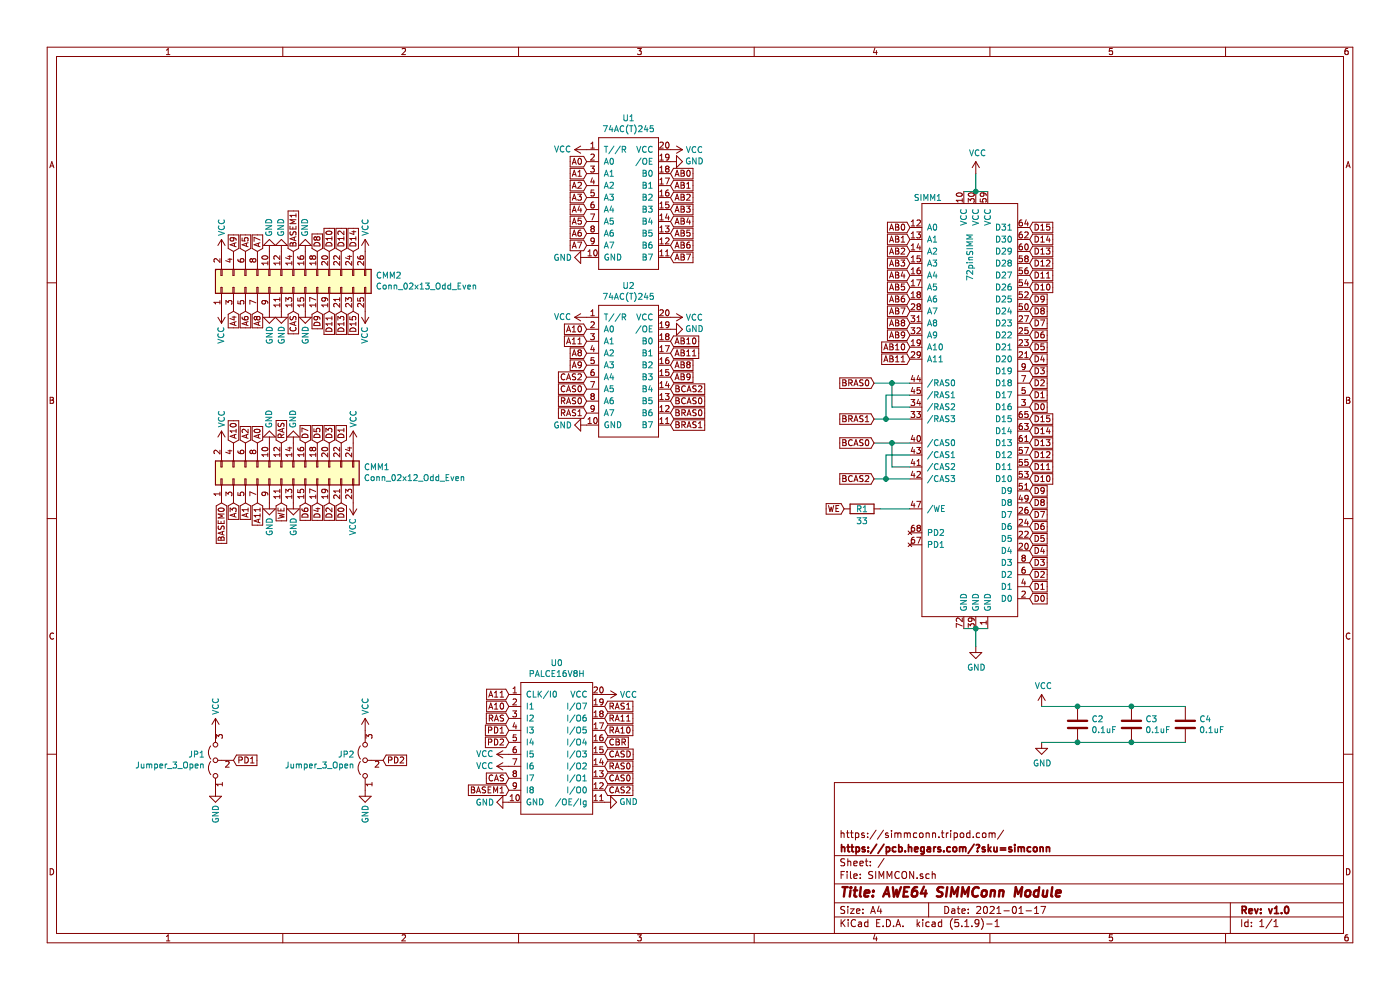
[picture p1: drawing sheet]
EESchema Schematic File Version 4
EELAYER 30 0
EELAYER END
$Descr A4 11693 8268
encoding utf-8
Sheet 1 1
Title "AWE64 SIMMConn Module"
Date "2021-01-17"
Rev "v1.0"
Comp "https://pcb.hegars.com/?sku=simconn"
Comment1 "https://simmconn.tripod.com/"
Comment2 ""
Comment3 ""
Comment4 ""
$EndDescr
$Comp
L Sebs:72pinSIMM SIMM1
U 1 1
P 8150 3450
F 0 "SIMM1" H 7750 5250 50  0000 C CNN
F 1 "72pinSIMM" V 8100 4750 50  0000 C CNN
F 2 "Sockets:SIM72" H 6300 1350 50  0001 C CNN
F 3 "" H 6300 1350 50  0001 C CNN
	1    8150 3450
	1    0    0    -1  
$EndComp
Wire Wire Line
	8050 1600 8150 1600
Wire Wire Line
	8150 1600 8250 1600
Connection ~ 8150 1600
$Comp
L power:VCC #PWR0101
U 1 1
P 8150 1450
F 0 "#PWR0101" H 8150 1300 50  0001 C CNN
F 1 "VCC" H 8165 1623 50  0000 C CNN
F 2 "" H 8150 1450 50  0001 C CNN
F 3 "" H 8150 1450 50  0001 C CNN
	1    8150 1450
	1    0    0    -1  
$EndComp
$Comp
L power:GND #PWR0102
U 1 1
P 8150 5400
F 0 "#PWR0102" H 8150 5150 50  0001 C CNN
F 1 "GND" H 8155 5227 50  0000 C CNN
F 2 "" H 8150 5400 50  0001 C CNN
F 3 "" H 8150 5400 50  0001 C CNN
	1    8150 5400
	1    0    0    -1  
$EndComp
Wire Wire Line
	8150 5250 8150 5400
Wire Wire Line
	8050 5250 8150 5250
Connection ~ 8150 5250
Wire Wire Line
	8250 5250 8150 5250
Wire Wire Line
	8150 1450 8150 1600
$Comp
L Device:C C2
U 1 1
P 9000 6050
F 0 "C2" H 9115 6096 50  0000 L CNN
F 1 "0.1uF" H 9115 6005 50  0000 L CNN
F 2 "Capacitors_THT:C_Axial_L3.8mm_D2.6mm_P7.50mm_Horizontal" H 9038 5900 50  0001 C CNN
F 3 "~" H 9000 6050 50  0001 C CNN
	1    9000 6050
	1    0    0    -1  
$EndComp
$Comp
L Device:C C3
U 1 1
P 9450 6050
F 0 "C3" H 9565 6096 50  0000 L CNN
F 1 "0.1uF" H 9565 6005 50  0000 L CNN
F 2 "Capacitors_THT:C_Axial_L3.8mm_D2.6mm_P7.50mm_Horizontal" H 9488 5900 50  0001 C CNN
F 3 "~" H 9450 6050 50  0001 C CNN
	1    9450 6050
	1    0    0    -1  
$EndComp
$Comp
L Device:C C4
U 1 1
P 9900 6050
F 0 "C4" H 10015 6096 50  0000 L CNN
F 1 "0.1uF" H 10015 6005 50  0000 L CNN
F 2 "Capacitors_THT:C_Axial_L3.8mm_D2.6mm_P7.50mm_Horizontal" H 9938 5900 50  0001 C CNN
F 3 "~" H 9900 6050 50  0001 C CNN
	1    9900 6050
	1    0    0    -1  
$EndComp
$Comp
L power:GND #PWR0103
U 1 1
P 8700 6200
F 0 "#PWR0103" H 8700 5950 50  0001 C CNN
F 1 "GND" H 8705 6027 50  0000 C CNN
F 2 "" H 8700 6200 50  0001 C CNN
F 3 "" H 8700 6200 50  0001 C CNN
	1    8700 6200
	1    0    0    -1  
$EndComp
$Comp
L power:VCC #PWR0104
U 1 1
P 8700 5900
F 0 "#PWR0104" H 8700 5750 50  0001 C CNN
F 1 "VCC" H 8715 6073 50  0000 C CNN
F 2 "" H 8700 5900 50  0001 C CNN
F 3 "" H 8700 5900 50  0001 C CNN
	1    8700 5900
	1    0    0    -1  
$EndComp
Wire Wire Line
	8700 5900 9000 5900
Connection ~ 9000 5900
Wire Wire Line
	8700 6200 9000 6200
Connection ~ 9000 6200
Connection ~ 9450 5900
Connection ~ 9450 6200
Wire Wire Line
	9000 5900 9450 5900
Wire Wire Line
	9000 6200 9450 6200
Wire Wire Line
	9450 5900 9900 5900
Wire Wire Line
	9450 6200 9900 6200
$Comp
L Connector_Generic:Conn_02x13_Odd_Even CMM2
U 1 1
P 2450 2400
F 0 "CMM2" V 2546 1712 50  0000 R CNN
F 1 "Conn_02x13_Odd_Even" V 2455 1712 50  0000 R CNN
F 2 "Pin_Headers:Pin_Header_Straight_2x13_Pitch2.00mm" H 2450 2400 50  0001 C CNN
F 3 "~" H 2450 2400 50  0001 C CNN
	1    2450 2400
	0    -1   -1   0   
$EndComp
$Comp
L Connector_Generic:Conn_02x12_Odd_Even CMM1
U 1 1
P 2350 4000
F 0 "CMM1" V 2446 3312 50  0000 R CNN
F 1 "Conn_02x12_Odd_Even" V 2355 3312 50  0000 R CNN
F 2 "Pin_Headers:Pin_Header_Straight_2x12_Pitch2.00mm" H 2350 4000 50  0001 C CNN
F 3 "~" H 2350 4000 50  0001 C CNN
	1    2350 4000
	0    -1   -1   0   
$EndComp
$Comp
L Sebs:PALCE16V8H U0
U 1 1
P 4650 6250
F 0 "U0" H 4650 6965 50  0000 C CNN
F 1 "PALCE16V8H" H 4650 6874 50  0000 C CNN
F 2 "Housings_DIP:DIP-20_W7.62mm" H 4650 6300 50  0001 C CNN
F 3 "" H 4650 6300 50  0001 C CNN
	1    4650 6250
	1    0    0    -1  
$EndComp
$Comp
L Sebs:74AC(T)245 U1
U 1 1
P 5250 1700
F 0 "U1" H 5250 2415 50  0000 C CNN
F 1 "74AC(T)245" H 5250 2324 50  0000 C CNN
F 2 "Housings_DIP:DIP-20_W7.62mm" H 5250 1700 50  0001 C CNN
F 3 "" H 5250 1700 50  0001 C CNN
	1    5250 1700
	1    0    0    -1  
$EndComp
$Comp
L Sebs:74AC(T)245 U2
U 1 1
P 5250 3100
F 0 "U2" H 5250 3815 50  0000 C CNN
F 1 "74AC(T)245" H 5250 3724 50  0000 C CNN
F 2 "Housings_DIP:DIP-20_W7.62mm" H 5250 3100 50  0001 C CNN
F 3 "" H 5250 3100 50  0001 C CNN
	1    5250 3100
	1    0    0    -1  
$EndComp
Text GLabel 2850 4200 3    50   Input ~ 0
D0
Text GLabel 2850 3700 1    50   Input ~ 0
D1
Text GLabel 2750 4200 3    50   Input ~ 0
D2
Text GLabel 2750 3700 1    50   Input ~ 0
D3
Text GLabel 2650 4200 3    50   Input ~ 0
D4
Text GLabel 2650 3700 1    50   Input ~ 0
D5
Text GLabel 2550 4200 3    50   Input ~ 0
D6
Text GLabel 2550 3700 1    50   Input ~ 0
D7
Text GLabel 2650 2100 1    50   Input ~ 0
D8
Text GLabel 2650 2600 3    50   Input ~ 0
D9
Text GLabel 2750 2100 1    50   Input ~ 0
D10
Text GLabel 2750 2600 3    50   Input ~ 0
D11
Text GLabel 2850 2100 1    50   Input ~ 0
D12
Text GLabel 2850 2600 3    50   Input ~ 0
D13
Text GLabel 2950 2100 1    50   Input ~ 0
D14
Text GLabel 2950 2600 3    50   Input ~ 0
D15
$Comp
L power:VCC #PWR0105
U 1 1
P 3050 2600
F 0 "#PWR0105" H 3050 2450 50  0001 C CNN
F 1 "VCC" V 3050 2800 50  0000 C CNN
F 2 "" H 3050 2600 50  0001 C CNN
F 3 "" H 3050 2600 50  0001 C CNN
	1    3050 2600
	-1   0    0    1   
$EndComp
Text GLabel 2350 3700 1    50   Input ~ 0
RAS
Text GLabel 2450 2600 3    50   Input ~ 0
CAS
Text GLabel 2350 4200 3    50   Input ~ 0
WE
Text GLabel 2450 2100 1    50   Input ~ 0
BASEM1
Text GLabel 2150 3700 1    50   Input ~ 0
A0
Text GLabel 2050 4200 3    50   Input ~ 0
A1
Text GLabel 2050 3700 1    50   Input ~ 0
A2
Text GLabel 1950 4200 3    50   Input ~ 0
A3
Text GLabel 1950 2600 3    50   Input ~ 0
A4
Text GLabel 2050 2100 1    50   Input ~ 0
A5
Text GLabel 2050 2600 3    50   Input ~ 0
A6
Text GLabel 2150 2100 1    50   Input ~ 0
A7
Text GLabel 2150 2600 3    50   Input ~ 0
A8
Text GLabel 1950 2100 1    50   Input ~ 0
A9
Text GLabel 1950 3700 1    50   Input ~ 0
A10
Text GLabel 2150 4200 3    50   Input ~ 0
A11
$Comp
L power:VCC #PWR0106
U 1 1
P 1850 3700
F 0 "#PWR0106" H 1850 3550 50  0001 C CNN
F 1 "VCC" V 1850 3900 50  0000 C CNN
F 2 "" H 1850 3700 50  0001 C CNN
F 3 "" H 1850 3700 50  0001 C CNN
	1    1850 3700
	1    0    0    -1  
$EndComp
$Comp
L power:VCC #PWR0107
U 1 1
P 2950 4200
F 0 "#PWR0107" H 2950 4050 50  0001 C CNN
F 1 "VCC" V 2950 4400 50  0000 C CNN
F 2 "" H 2950 4200 50  0001 C CNN
F 3 "" H 2950 4200 50  0001 C CNN
	1    2950 4200
	-1   0    0    1   
$EndComp
$Comp
L power:VCC #PWR0108
U 1 1
P 2950 3700
F 0 "#PWR0108" H 2950 3550 50  0001 C CNN
F 1 "VCC" V 2950 3900 50  0000 C CNN
F 2 "" H 2950 3700 50  0001 C CNN
F 3 "" H 2950 3700 50  0001 C CNN
	1    2950 3700
	1    0    0    -1  
$EndComp
$Comp
L power:VCC #PWR0109
U 1 1
P 1850 2100
F 0 "#PWR0109" H 1850 1950 50  0001 C CNN
F 1 "VCC" V 1850 2300 50  0000 C CNN
F 2 "" H 1850 2100 50  0001 C CNN
F 3 "" H 1850 2100 50  0001 C CNN
	1    1850 2100
	1    0    0    -1  
$EndComp
$Comp
L power:VCC #PWR0110
U 1 1
P 1850 2600
F 0 "#PWR0110" H 1850 2450 50  0001 C CNN
F 1 "VCC" V 1850 2800 50  0000 C CNN
F 2 "" H 1850 2600 50  0001 C CNN
F 3 "" H 1850 2600 50  0001 C CNN
	1    1850 2600
	-1   0    0    1   
$EndComp
$Comp
L power:VCC #PWR0111
U 1 1
P 3050 2100
F 0 "#PWR0111" H 3050 1950 50  0001 C CNN
F 1 "VCC" V 3050 2300 50  0000 C CNN
F 2 "" H 3050 2100 50  0001 C CNN
F 3 "" H 3050 2100 50  0001 C CNN
	1    3050 2100
	1    0    0    -1  
$EndComp
$Comp
L power:GND #PWR0113
U 1 1
P 2250 4200
F 0 "#PWR0113" H 2250 3950 50  0001 C CNN
F 1 "GND" V 2250 4000 50  0000 C CNN
F 2 "" H 2250 4200 50  0001 C CNN
F 3 "" H 2250 4200 50  0001 C CNN
	1    2250 4200
	1    0    0    -1  
$EndComp
$Comp
L power:GND #PWR0114
U 1 1
P 2250 3700
F 0 "#PWR0114" H 2250 3450 50  0001 C CNN
F 1 "GND" V 2250 3500 50  0000 C CNN
F 2 "" H 2250 3700 50  0001 C CNN
F 3 "" H 2250 3700 50  0001 C CNN
	1    2250 3700
	-1   0    0    1   
$EndComp
$Comp
L power:GND #PWR0115
U 1 1
P 2450 4200
F 0 "#PWR0115" H 2450 3950 50  0001 C CNN
F 1 "GND" V 2450 4000 50  0000 C CNN
F 2 "" H 2450 4200 50  0001 C CNN
F 3 "" H 2450 4200 50  0001 C CNN
	1    2450 4200
	1    0    0    -1  
$EndComp
$Comp
L power:GND #PWR0116
U 1 1
P 2450 3700
F 0 "#PWR0116" H 2450 3450 50  0001 C CNN
F 1 "GND" V 2450 3500 50  0000 C CNN
F 2 "" H 2450 3700 50  0001 C CNN
F 3 "" H 2450 3700 50  0001 C CNN
	1    2450 3700
	-1   0    0    1   
$EndComp
Text GLabel 1850 4200 3    50   Input ~ 0
BASEM0
$Comp
L power:GND #PWR0117
U 1 1
P 2250 2600
F 0 "#PWR0117" H 2250 2350 50  0001 C CNN
F 1 "GND" V 2250 2400 50  0000 C CNN
F 2 "" H 2250 2600 50  0001 C CNN
F 3 "" H 2250 2600 50  0001 C CNN
	1    2250 2600
	1    0    0    -1  
$EndComp
$Comp
L power:GND #PWR0118
U 1 1
P 2250 2100
F 0 "#PWR0118" H 2250 1850 50  0001 C CNN
F 1 "GND" V 2250 1900 50  0000 C CNN
F 2 "" H 2250 2100 50  0001 C CNN
F 3 "" H 2250 2100 50  0001 C CNN
	1    2250 2100
	-1   0    0    1   
$EndComp
$Comp
L power:GND #PWR0119
U 1 1
P 2350 2600
F 0 "#PWR0119" H 2350 2350 50  0001 C CNN
F 1 "GND" V 2350 2400 50  0000 C CNN
F 2 "" H 2350 2600 50  0001 C CNN
F 3 "" H 2350 2600 50  0001 C CNN
	1    2350 2600
	1    0    0    -1  
$EndComp
$Comp
L power:GND #PWR0120
U 1 1
P 2350 2100
F 0 "#PWR0120" H 2350 1850 50  0001 C CNN
F 1 "GND" V 2350 1900 50  0000 C CNN
F 2 "" H 2350 2100 50  0001 C CNN
F 3 "" H 2350 2100 50  0001 C CNN
	1    2350 2100
	-1   0    0    1   
$EndComp
$Comp
L power:GND #PWR0121
U 1 1
P 2550 2100
F 0 "#PWR0121" H 2550 1850 50  0001 C CNN
F 1 "GND" V 2550 1900 50  0000 C CNN
F 2 "" H 2550 2100 50  0001 C CNN
F 3 "" H 2550 2100 50  0001 C CNN
	1    2550 2100
	-1   0    0    1   
$EndComp
$Comp
L power:GND #PWR0122
U 1 1
P 2550 2600
F 0 "#PWR0122" H 2550 2350 50  0001 C CNN
F 1 "GND" V 2550 2400 50  0000 C CNN
F 2 "" H 2550 2600 50  0001 C CNN
F 3 "" H 2550 2600 50  0001 C CNN
	1    2550 2600
	1    0    0    -1  
$EndComp
Text GLabel 8600 5000 2    50   Input ~ 0
D0
Text GLabel 8600 4900 2    50   Input ~ 0
D1
Text GLabel 8600 4800 2    50   Input ~ 0
D2
Text GLabel 8600 4700 2    50   Input ~ 0
D3
Text GLabel 8600 4600 2    50   Input ~ 0
D4
Text GLabel 8600 4500 2    50   Input ~ 0
D5
Text GLabel 8600 4400 2    50   Input ~ 0
D6
Text GLabel 8600 4300 2    50   Input ~ 0
D7
Text GLabel 8600 4200 2    50   Input ~ 0
D8
Text GLabel 8600 4100 2    50   Input ~ 0
D9
Text GLabel 8600 4000 2    50   Input ~ 0
D10
Text GLabel 8600 3900 2    50   Input ~ 0
D11
Text GLabel 8600 3800 2    50   Input ~ 0
D12
Text GLabel 8600 3700 2    50   Input ~ 0
D13
Text GLabel 8600 3600 2    50   Input ~ 0
D14
Text GLabel 8600 3500 2    50   Input ~ 0
D15
Text GLabel 8600 3400 2    50   Input ~ 0
D0
Text GLabel 8600 3300 2    50   Input ~ 0
D1
Text GLabel 8600 3200 2    50   Input ~ 0
D2
Text GLabel 8600 3100 2    50   Input ~ 0
D3
Text GLabel 8600 3000 2    50   Input ~ 0
D4
Text GLabel 8600 2900 2    50   Input ~ 0
D5
Text GLabel 8600 2800 2    50   Input ~ 0
D6
Text GLabel 8600 2700 2    50   Input ~ 0
D7
Text GLabel 8600 2600 2    50   Input ~ 0
D8
Text GLabel 8600 2500 2    50   Input ~ 0
D9
Text GLabel 8600 2400 2    50   Input ~ 0
D10
Text GLabel 8600 2300 2    50   Input ~ 0
D11
Text GLabel 8600 2200 2    50   Input ~ 0
D12
Text GLabel 8600 2100 2    50   Input ~ 0
D13
Text GLabel 8600 2000 2    50   Input ~ 0
D14
Text GLabel 8600 1900 2    50   Input ~ 0
D15
Text GLabel 4900 1350 0    50   Input ~ 0
A0
Text GLabel 4900 1450 0    50   Input ~ 0
A1
Text GLabel 4900 1550 0    50   Input ~ 0
A2
Text GLabel 4900 1650 0    50   Input ~ 0
A3
Text GLabel 4900 1750 0    50   Input ~ 0
A4
Text GLabel 4900 1850 0    50   Input ~ 0
A5
Text GLabel 4900 1950 0    50   Input ~ 0
A6
Text GLabel 4900 2050 0    50   Input ~ 0
A7
Text GLabel 4900 2750 0    50   Input ~ 0
A10
Text GLabel 4900 2850 0    50   Input ~ 0
A11
Text GLabel 4900 2950 0    50   Input ~ 0
A8
Text GLabel 4900 3050 0    50   Input ~ 0
A9
Text GLabel 4900 3150 0    50   Input ~ 0
CAS2
Text GLabel 4900 3250 0    50   Input ~ 0
CAS0
Text GLabel 4900 3350 0    50   Input ~ 0
RAS0
Text GLabel 4900 3450 0    50   Input ~ 0
RAS1
Text GLabel 4250 5800 0    50   Input ~ 0
A11
Text GLabel 4250 5900 0    50   Input ~ 0
A10
Text GLabel 4250 6000 0    50   Input ~ 0
RAS
Text GLabel 4250 6100 0    50   Input ~ 0
PD1
Text GLabel 4250 6200 0    50   Input ~ 0
PD2
$Comp
L power:VCC #PWR0112
U 1 1
P 4250 6300
F 0 "#PWR0112" H 4250 6150 50  0001 C CNN
F 1 "VCC" V 4250 6500 50  0000 C CNN
F 2 "" H 4250 6300 50  0001 C CNN
F 3 "" H 4250 6300 50  0001 C CNN
	1    4250 6300
	0    -1   -1   0   
$EndComp
$Comp
L power:VCC #PWR0123
U 1 1
P 4250 6400
F 0 "#PWR0123" H 4250 6250 50  0001 C CNN
F 1 "VCC" V 4250 6600 50  0000 C CNN
F 2 "" H 4250 6400 50  0001 C CNN
F 3 "" H 4250 6400 50  0001 C CNN
	1    4250 6400
	0    -1   -1   0   
$EndComp
Text GLabel 4250 6500 0    50   Input ~ 0
CAS
Text GLabel 4250 6600 0    50   Input ~ 0
BASEM1
$Comp
L power:GND #PWR0124
U 1 1
P 5050 6700
F 0 "#PWR0124" H 5050 6450 50  0001 C CNN
F 1 "GND" V 5050 6500 50  0000 C CNN
F 2 "" H 5050 6700 50  0001 C CNN
F 3 "" H 5050 6700 50  0001 C CNN
	1    5050 6700
	0    -1   -1   0   
$EndComp
Text GLabel 5050 5900 2    50   Input ~ 0
RAS1
Text GLabel 5050 6000 2    50   Input ~ 0
RA11
Text GLabel 5050 6100 2    50   Input ~ 0
RA10
Text GLabel 5050 6200 2    50   Input ~ 0
CBR
Text GLabel 5050 6300 2    50   Input ~ 0
CASD
Text GLabel 5050 6400 2    50   Input ~ 0
RAS0
Text GLabel 5050 6500 2    50   Input ~ 0
CAS0
Text GLabel 5050 6600 2    50   Input ~ 0
CAS2
$Comp
L power:GND #PWR0125
U 1 1
P 4900 3550
F 0 "#PWR0125" H 4900 3300 50  0001 C CNN
F 1 "GND" V 4900 3350 50  0000 C CNN
F 2 "" H 4900 3550 50  0001 C CNN
F 3 "" H 4900 3550 50  0001 C CNN
	1    4900 3550
	0    1    1    0   
$EndComp
$Comp
L power:GND #PWR0126
U 1 1
P 4900 2150
F 0 "#PWR0126" H 4900 1900 50  0001 C CNN
F 1 "GND" V 4900 1950 50  0000 C CNN
F 2 "" H 4900 2150 50  0001 C CNN
F 3 "" H 4900 2150 50  0001 C CNN
	1    4900 2150
	0    1    1    0   
$EndComp
$Comp
L power:VCC #PWR0127
U 1 1
P 5600 2650
F 0 "#PWR0127" H 5600 2500 50  0001 C CNN
F 1 "VCC" V 5600 2850 50  0000 C CNN
F 2 "" H 5600 2650 50  0001 C CNN
F 3 "" H 5600 2650 50  0001 C CNN
	1    5600 2650
	0    1    1    0   
$EndComp
$Comp
L power:VCC #PWR0128
U 1 1
P 5600 1250
F 0 "#PWR0128" H 5600 1100 50  0001 C CNN
F 1 "VCC" V 5600 1450 50  0000 C CNN
F 2 "" H 5600 1250 50  0001 C CNN
F 3 "" H 5600 1250 50  0001 C CNN
	1    5600 1250
	0    1    1    0   
$EndComp
$Comp
L power:GND #PWR0129
U 1 1
P 5600 1350
F 0 "#PWR0129" H 5600 1100 50  0001 C CNN
F 1 "GND" V 5600 1150 50  0000 C CNN
F 2 "" H 5600 1350 50  0001 C CNN
F 3 "" H 5600 1350 50  0001 C CNN
	1    5600 1350
	0    -1   -1   0   
$EndComp
$Comp
L power:GND #PWR0130
U 1 1
P 5600 2750
F 0 "#PWR0130" H 5600 2500 50  0001 C CNN
F 1 "GND" V 5600 2550 50  0000 C CNN
F 2 "" H 5600 2750 50  0001 C CNN
F 3 "" H 5600 2750 50  0001 C CNN
	1    5600 2750
	0    -1   -1   0   
$EndComp
$Comp
L power:VCC #PWR0131
U 1 1
P 4900 1250
F 0 "#PWR0131" H 4900 1100 50  0001 C CNN
F 1 "VCC" V 4900 1450 50  0000 C CNN
F 2 "" H 4900 1250 50  0001 C CNN
F 3 "" H 4900 1250 50  0001 C CNN
	1    4900 1250
	0    -1   -1   0   
$EndComp
$Comp
L power:VCC #PWR0132
U 1 1
P 4900 2650
F 0 "#PWR0132" H 4900 2500 50  0001 C CNN
F 1 "VCC" V 4900 2850 50  0000 C CNN
F 2 "" H 4900 2650 50  0001 C CNN
F 3 "" H 4900 2650 50  0001 C CNN
	1    4900 2650
	0    -1   -1   0   
$EndComp
Text GLabel 5600 1450 2    50   Input ~ 0
AB0
Text GLabel 5600 1550 2    50   Input ~ 0
AB1
Text GLabel 5600 1650 2    50   Input ~ 0
AB2
Text GLabel 5600 1750 2    50   Input ~ 0
AB3
Text GLabel 5600 1850 2    50   Input ~ 0
AB4
Text GLabel 5600 1950 2    50   Input ~ 0
AB5
Text GLabel 5600 2050 2    50   Input ~ 0
AB6
Text GLabel 5600 2150 2    50   Input ~ 0
AB7
Text GLabel 5600 2850 2    50   Input ~ 0
AB10
Text GLabel 5600 2950 2    50   Input ~ 0
AB11
Text GLabel 5600 3050 2    50   Input ~ 0
AB8
Text GLabel 5600 3150 2    50   Input ~ 0
AB9
Text GLabel 5600 3250 2    50   Input ~ 0
BCAS2
Text GLabel 5600 3350 2    50   Input ~ 0
BCAS0
Text GLabel 5600 3450 2    50   Input ~ 0
BRAS0
Text GLabel 5600 3550 2    50   Input ~ 0
BRAS1
Text GLabel 7600 1900 0    50   Input ~ 0
AB0
Text GLabel 7600 2000 0    50   Input ~ 0
AB1
Text GLabel 7600 2100 0    50   Input ~ 0
AB2
Text GLabel 7600 2200 0    50   Input ~ 0
AB3
Text GLabel 7600 2300 0    50   Input ~ 0
AB4
Text GLabel 7600 2400 0    50   Input ~ 0
AB5
Text GLabel 7600 2500 0    50   Input ~ 0
AB6
Text GLabel 7600 2600 0    50   Input ~ 0
AB7
Text GLabel 7600 2700 0    50   Input ~ 0
AB8
Text GLabel 7600 2800 0    50   Input ~ 0
AB9
Text GLabel 7600 2900 0    50   Input ~ 0
AB10
Text GLabel 7600 3000 0    50   Input ~ 0
AB11
Text GLabel 7300 3200 0    50   Input ~ 0
BRAS0
Text GLabel 7300 3500 0    50   Input ~ 0
BRAS1
Wire Wire Line
	7300 3200 7450 3200
Wire Wire Line
	7450 3200 7450 3400
Wire Wire Line
	7450 3400 7600 3400
Connection ~ 7450 3200
Wire Wire Line
	7450 3200 7600 3200
Wire Wire Line
	7300 3500 7400 3500
Wire Wire Line
	7400 3500 7400 3300
Wire Wire Line
	7400 3300 7600 3300
Connection ~ 7400 3500
Wire Wire Line
	7400 3500 7600 3500
Text GLabel 7300 3700 0    50   Input ~ 0
BCAS0
Text GLabel 7300 4000 0    50   Input ~ 0
BCAS2
Wire Wire Line
	7300 4000 7400 4000
Wire Wire Line
	7300 3700 7450 3700
Wire Wire Line
	7600 3900 7450 3900
Wire Wire Line
	7450 3900 7450 3700
Connection ~ 7450 3700
Wire Wire Line
	7450 3700 7600 3700
Wire Wire Line
	7400 4000 7400 3800
Wire Wire Line
	7400 3800 7600 3800
Connection ~ 7400 4000
Wire Wire Line
	7400 4000 7600 4000
$Comp
L Device:R R1
U 1 1
P 7200 4250
F 0 "R1" V 7200 4250 50  0000 C CNN
F 1 "33" V 7300 4250 50  0000 C CNN
F 2 "Resistors_THT:R_Axial_DIN0204_L3.6mm_D1.6mm_P1.90mm_Vertical" V 7130 4250 50  0001 C CNN
F 3 "~" H 7200 4250 50  0001 C CNN
	1    7200 4250
	0    1    1    0   
$EndComp
Wire Wire Line
	7350 4250 7600 4250
Text GLabel 7050 4250 0    50   Input ~ 0
WE
$Comp
L Jumper:Jumper_3_Open JP1
U 1 1
P 1800 6350
F 0 "JP1" V 1846 6437 50  0000 L CNN
F 1 "Jumper_3_Open" V 1755 6437 50  0000 L CNN
F 2 "Pin_Headers:Pin_Header_Straight_1x03_Pitch2.54mm" H 1800 6350 50  0001 C CNN
F 3 "~" H 1800 6350 50  0001 C CNN
	1    1800 6350
	0    -1   -1   0   
$EndComp
$Comp
L Jumper:Jumper_3_Open JP2
U 1 1
P 3050 6350
F 0 "JP2" V 3096 6437 50  0000 L CNN
F 1 "Jumper_3_Open" V 3005 6437 50  0000 L CNN
F 2 "Pin_Headers:Pin_Header_Straight_1x03_Pitch2.54mm" H 3050 6350 50  0001 C CNN
F 3 "~" H 3050 6350 50  0001 C CNN
	1    3050 6350
	0    -1   -1   0   
$EndComp
$Comp
L power:GND #PWR0133
U 1 1
P 1800 6600
F 0 "#PWR0133" H 1800 6350 50  0001 C CNN
F 1 "GND" V 1800 6400 50  0000 C CNN
F 2 "" H 1800 6600 50  0001 C CNN
F 3 "" H 1800 6600 50  0001 C CNN
	1    1800 6600
	1    0    0    -1  
$EndComp
$Comp
L power:GND #PWR0134
U 1 1
P 3050 6600
F 0 "#PWR0134" H 3050 6350 50  0001 C CNN
F 1 "GND" V 3050 6400 50  0000 C CNN
F 2 "" H 3050 6600 50  0001 C CNN
F 3 "" H 3050 6600 50  0001 C CNN
	1    3050 6600
	1    0    0    -1  
$EndComp
$Comp
L power:VCC #PWR0135
U 1 1
P 1800 6100
F 0 "#PWR0135" H 1800 5950 50  0001 C CNN
F 1 "VCC" V 1800 6300 50  0000 C CNN
F 2 "" H 1800 6100 50  0001 C CNN
F 3 "" H 1800 6100 50  0001 C CNN
	1    1800 6100
	1    0    0    -1  
$EndComp
$Comp
L power:VCC #PWR0136
U 1 1
P 3050 6100
F 0 "#PWR0136" H 3050 5950 50  0001 C CNN
F 1 "VCC" V 3050 6300 50  0000 C CNN
F 2 "" H 3050 6100 50  0001 C CNN
F 3 "" H 3050 6100 50  0001 C CNN
	1    3050 6100
	1    0    0    -1  
$EndComp
Text GLabel 1950 6350 2    50   Input ~ 0
PD1
Text GLabel 3200 6350 2    50   Input ~ 0
PD2
$Comp
L power:GND #PWR0137
U 1 1
P 4250 6700
F 0 "#PWR0137" H 4250 6450 50  0001 C CNN
F 1 "GND" V 4250 6500 50  0000 C CNN
F 2 "" H 4250 6700 50  0001 C CNN
F 3 "" H 4250 6700 50  0001 C CNN
	1    4250 6700
	0    1    1    0   
$EndComp
$Comp
L power:VCC #PWR0138
U 1 1
P 5050 5800
F 0 "#PWR0138" H 5050 5650 50  0001 C CNN
F 1 "VCC" V 5050 6000 50  0000 C CNN
F 2 "" H 5050 5800 50  0001 C CNN
F 3 "" H 5050 5800 50  0001 C CNN
	1    5050 5800
	0    1    1    0   
$EndComp
$EndSCHEMATC
